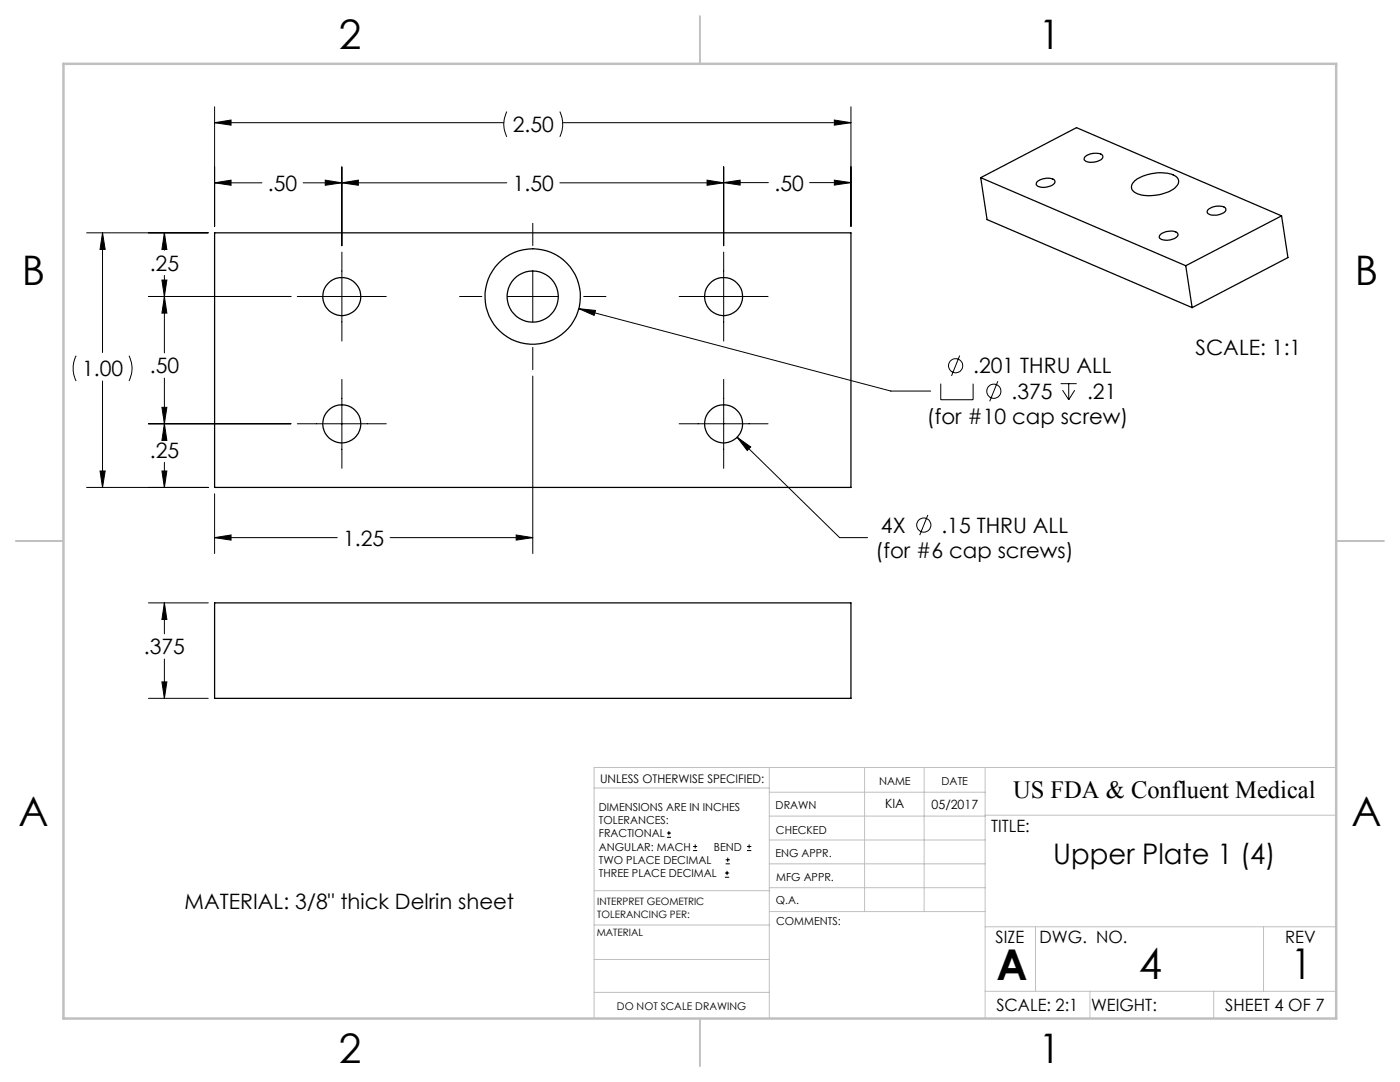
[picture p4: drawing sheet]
<svg xmlns="http://www.w3.org/2000/svg" width="279mm" height="216mm" viewBox="0 0 279 216" stroke-linecap="round" stroke-linejoin="round" font-family="sans-serif">
<g fill="none" stroke="#000" stroke-width=".2">
<path d="M42.8 36.5l3.3-.6v1.1zM42.8 24.5l3.3-.5v1zM42.8 21.3v23.9M42.8 36.5h9.5M42.8 24.5h57.7M60.5 36.5h40.6M64.9 35.9l3.3 .6-3.3 .5zM68.2 36.5l3.3-.6v1.1zM68.2 33.3v15.7M101.1 22.3a5.6 5.6 0 0 0 0 5M111.7 22.3a5.9 5.9 0 0 1 0 5M111.7 36.5h32.7"/>
<path d="M112.3 24.5h57.5M141.1 35.9l3.3 .6-3.3 .5zM144.4 36.4l3.3-.5v1zM144.4 33.3v15.7M144.4 36.4h9M161.6 36.4h8.2M166.5 35.9l3.3 .5-3.3 .5zM166.5 24l3.3 .5-3.3 .5zM169.8 21.3v23.9M17.3 46.5h24.3M20.5 46.5l.5 3.3h-1zM20.5 46.5v23.8"/>
<path d="M29.6 59.2h28.5M32.3 55.9h1l-.5 3.3zM32.8 46.5l.5 3.3h-1zM32.8 59.2l.5 3.3h-1zM32.8 46.5v3.4M32.8 55v15.4M59.3 59.2h17.8M68.2 50.3v17.8M91.7 59.2h4.5M101.2 59.2h10.2M106.3 44.6v4.4M106.3 54.1v10.1"/>
<path d="M116.5 59.2h4.4M135.5 59.2h17.8M144.4 50.3v17.8M15.2 71a5.6 5.6 0 0 0 0 5M20.5 76v21.3M25.8 71a5.6 5.6 0 0 1 0 5M32.8 75.5v11.7M68.2 75.7v17.8M106.3 69.3v4.5M106.3 75v35.5M115.5 61.6l3.4 .3-.3 1zM115.5 61.6l62.3 16.4h7.9"/>
<path d="M144.4 75.7v17.8M187.7 76.6v3.2h6.5v-3.2M191.5 70.9l-1.6 4.1M199.1 76.1l-1.6 4M211.7 76.6h3.2M212.1 77.9l1.2 1.9M213.3 76.6v3.2M214.5 77.9l-1.2 1.9M17.3 97.3h24.3M20 94h1l-.5 3.3zM29.6 84.6h28.5M32.3 81.3h1l-.5 3.3z"/>
<path d="M32.3 94h1l-.5 3.3zM32.8 84.6l.5 3.3h-1zM32.8 92.3v5M42.8 98.5v12M59.3 84.6h17.8M135.5 84.6h17.8M147.1 87.2l2.7 2-.7 .7zM147.1 87.2l20.5 20.1h5.5M42.8 107.3l3.3-.5v1zM42.8 107.3h24.5M77.9 107.3h28.4M103 106.8l3.3 .5-3.3 .5z"/>
<path d="M185.2 102.8l-1.6 4M29.6 139.3h12M29.6 120.3h12M32.3 136.1h1l-.5 3.2zM32.8 120.3l.5 3.3h-1zM32.8 120.3v6.2M32.8 131.5v7.8M133.1 167.1h.8M133.1 166.2h.8M133.5 165.8v.9M138.3 169.7h.8M138.3 168.9h.8"/>
<path d="M138.7 168.5v.8M144.7 175h.8M144.7 174.2h.8M144.8 172.4h.9M144.8 171.6h.9M145.1 173.8v.8M145.2 171.1v.9M149.1 169.7h.8M149.1 168.9h.8M149.5 168.5v.8"/>
<circle cx="190.7" cy="73" r="1.42"/>
<circle cx="198.3" cy="78.1" r="1.42"/>
<circle cx="184.4" cy="104.8" r="1.41"/>
</g>
<g fill="none" stroke="#c0c0c0" stroke-width=".2">
<path d="M118.6 157.2h34.9M153.5 153.1v50.1M153.5 158.1h43.1M172.5 153.1v28.8M184.4 153.1v28.8M196.6 153.1v50.1M266.7 153.1h-148.1v50.1M118.6 177.7h35M153.5 167.6h43.1M153.5 162.8h43.1M153.5 172.4h43.1M153.5 177.1h43.1"/>
<path d="M196.6 162.7h70.1M118.6 198h34.9M118.6 191.5h34.9M118.6 184.6h35M153.6 181.9h43M196.6 197.8h70.1M196.6 184.9h70.1M206.7 184.9v12.9M217.5 197.8v5.4M242.2 197.8v5.4M252.2 184.9v12.9"/>
</g>
<path d="M139.7 3.2v9.5M3.1 107.9h9.6M266.7 107.9h9.5M139.7 203.2v9.6" fill="none" stroke="#c0c0c0" stroke-width=".25"/>
<path d="M12.7 12.7h254v190.5h-254z" fill="none" stroke="#c0c0c0" stroke-width=".5"/>
<path d="M42.8 36.5l3.3-.6v1.1zM64.9 35.9l3.3 .6-3.3 .5zM32.8 46.5l.5 3.3h-1zM32.3 55.9h1l-.5 3.3zM147.1 87.2l2 2.7 .7-.7zM115.5 61.6l3.1 1.3 .3-1zM68.2 36.5l3.3-.6v1.1zM141.1 35.9l3.3 .6-3.3 .5zM42.8 107.3l3.3-.5v1zM103 106.8l3.3 .5-3.3 .5zM32.8 59.2l.5 3.3h-1zM32.3 81.3h1l-.5 3.3zM144.4 36.4l3.3-.5v1zM166.5 35.9l3.3 .5-3.3 .5zM32.3 94h1l-.5 3.3zM32.8 84.6l.5 3.3h-1zM20 94h1l-.5 3.3zM20.5 46.5l.5 3.3h-1zM42.8 24.5l3.3-.5v1zM166.5 24l3.3 .5-3.3 .5zM32.3 136.1h1l-.5 3.2zM32.8 120.3l.5 3.3h-1z" fill="#000"/>
<g fill="none" stroke="#000" stroke-width=".25">
<path d="M195.7 35.5l1.3 8.3 40.9 17.6M195.7 35.5l40.9 17.5M195.7 35.5l19.1-10 41 17.6M207 36.2a3.2 3.2 0 0 1 3.4-.3 .76 .76 0 0 1-.6 1.1 2.66 2.66 0 0 1-3-.2zM216.6 31.3a3.2 3.2 0 0 1 3.4-.4 .73 .73 0 0 1-.6 1.1 2.95 2.95 0 0 1-3 0v-.3zM226.4 36.1a8.6 8.6 0 0 1 8-1.1 1.37 1.37 0 0 1 .8 1.3 1.37 1.37 0 0 1-.7 1.2 8.5 8.5 0 0 1-8 .9 1.33 1.33 0 0 1-.1-2.3zM42.8 46.5h127v50.8h-127zM231.6 46.8a3.2 3.2 0 0 1 3.4-.3 .74 .74 0 0 1-.6 1.1 2.95 2.95 0 0 1-3-.1v-.3zM236.6 53l1.3 8.4M241.1 41.8a3.2 3.2 0 0 1 3.4-.3 .73 .73 0 0 1-.6 1.1 2.95 2.95 0 0 1-2.9-.1l-.1-.2zM255.8 43.1l1.2 8.3-19.1 10M255.8 43.1l-19.2 9.9"/>
<path d="M42.8 120.3h127v19h-127z"/>
<circle cx="68.2" cy="59.2" r="3.8"/>
<circle cx="106.3" cy="59.2" r="9.5"/>
<circle cx="106.3" cy="59.2" r="5.1"/>
<circle cx="144.4" cy="59.2" r="3.8"/>
<circle cx="68.2" cy="84.6" r="3.8"/>
<circle cx="144.4" cy="84.6" r="3.8"/>
</g>
<g font-size="8.5">
<text x="198.9" y="195.5">A</text>
<text x="227.3" y="195.4">4</text>
<text x="257.6" y="195.4">1</text>
</g>
<g font-size="8.1">
<text x="67.6" y="9.7">2</text>
<text x="207.3" y="9.7">1</text>
<text x="4.4" y="57">B</text>
<text x="270.4" y="57">B</text>
<text x="3.7" y="164.9">A</text>
<text x="269.7" y="164.9">A</text>
<text x="67.6" y="212.2">2</text>
<text x="207.3" y="212.2">1</text>
</g>
<text font-size="5.6" x="210.2" y="172.3">Upper Plate 1 (4)</text>
<text font-size="4.9" x="202.2" y="159.3">US FDA &amp; Confluent Medical</text>
<g font-size="4.2">
<text x="102.3" y="26.4">2.50</text>
<text x="53.5" y="38.1">.50</text>
<text x="102.3" y="38.1">1.50</text>
<text x="154.6" y="38">.50</text>
<text x="29.9" y="54">.25</text>
<text x="238.6" y="70.9">SCALE: 1:1</text>
<text x="16.4" y="75.1">1.00</text>
<text x="29.9" y="74.5">.50</text>
<text x="194.2" y="74.5">.201 THRU ALL</text>
<text x="201.9" y="79.6">.375</text>
<text x="217" y="79.6">.21</text>
<text x="185" y="84.7">(for #10 cap screw)</text>
<text x="29.9" y="91.3">.25</text>
<text x="175.8" y="106.3">4X</text>
<text x="187.9" y="106.3">.15 THRU ALL</text>
<text x="68.5" y="108.9">1.25</text>
<text x="174.7" y="111.4">(for #6 cap screws)</text>
<text x="28.7" y="130.6">.375</text>
<text x="36.8" y="181.4">MATERIAL: 3/8&quot; thick Delrin sheet</text>
</g>
<g font-size="3.4">
<text x="197.8" y="166">TITLE:</text>
<text x="198.7" y="188.1">SIZE</text>
<text x="207.5" y="188.1">DWG. NO.</text>
<text x="256.5" y="188.2">REV</text>
<text x="198.8" y="201.7">SCALE: 2:1</text>
<text x="217.7" y="201.8">WEIGHT:</text>
<text x="244.5" y="201.7">SHEET 4 OF 7</text>
</g>
<g font-size="2.5">
<text x="176.7" y="161.3">KIA</text>
<text x="185.9" y="161.4">05/2017</text>
</g>
<text font-size="2.4" x="119.8" y="156.2">UNLESS OTHERWISE SPECIFIED:</text>
<g font-size="2.2">
<text x="119.5" y="161.8">DIMENSIONS ARE IN INCHES</text>
<text x="154.8" y="161.4">DRAWN</text>
<text x="175.4" y="156.6">NAME</text>
<text x="187.9" y="156.7">DATE</text>
<text x="119.5" y="164.4">TOLERANCES:</text>
<text x="119.5" y="167.1">FRACTIONAL</text>
<text x="154.9" y="166.3">CHECKED</text>
<text x="119.5" y="169.7">ANGULAR: MACH</text>
<text x="119.5" y="172.4">TWO PLACE DECIMAL</text>
<text x="142.5" y="169.7">BEND</text>
<text x="154.8" y="171">ENG APPR.</text>
<text x="119.5" y="175">THREE PLACE DECIMAL</text>
<text x="154.9" y="175.7">MFG APPR.</text>
<text x="154.9" y="180.4">Q.A.</text>
<text x="154.9" y="184.6">COMMENTS:</text>
</g>
<text font-size="2.1" x="123.1" y="201.6">DO NOT SCALE DRAWING</text>
<g font-size="2">
<text x="119.2" y="180.6">INTERPRET GEOMETRIC</text>
<text x="119.2" y="183.1">TOLERANCING PER:</text>
<text x="119.1" y="186.7">MATERIAL</text>
</g>
</svg>
